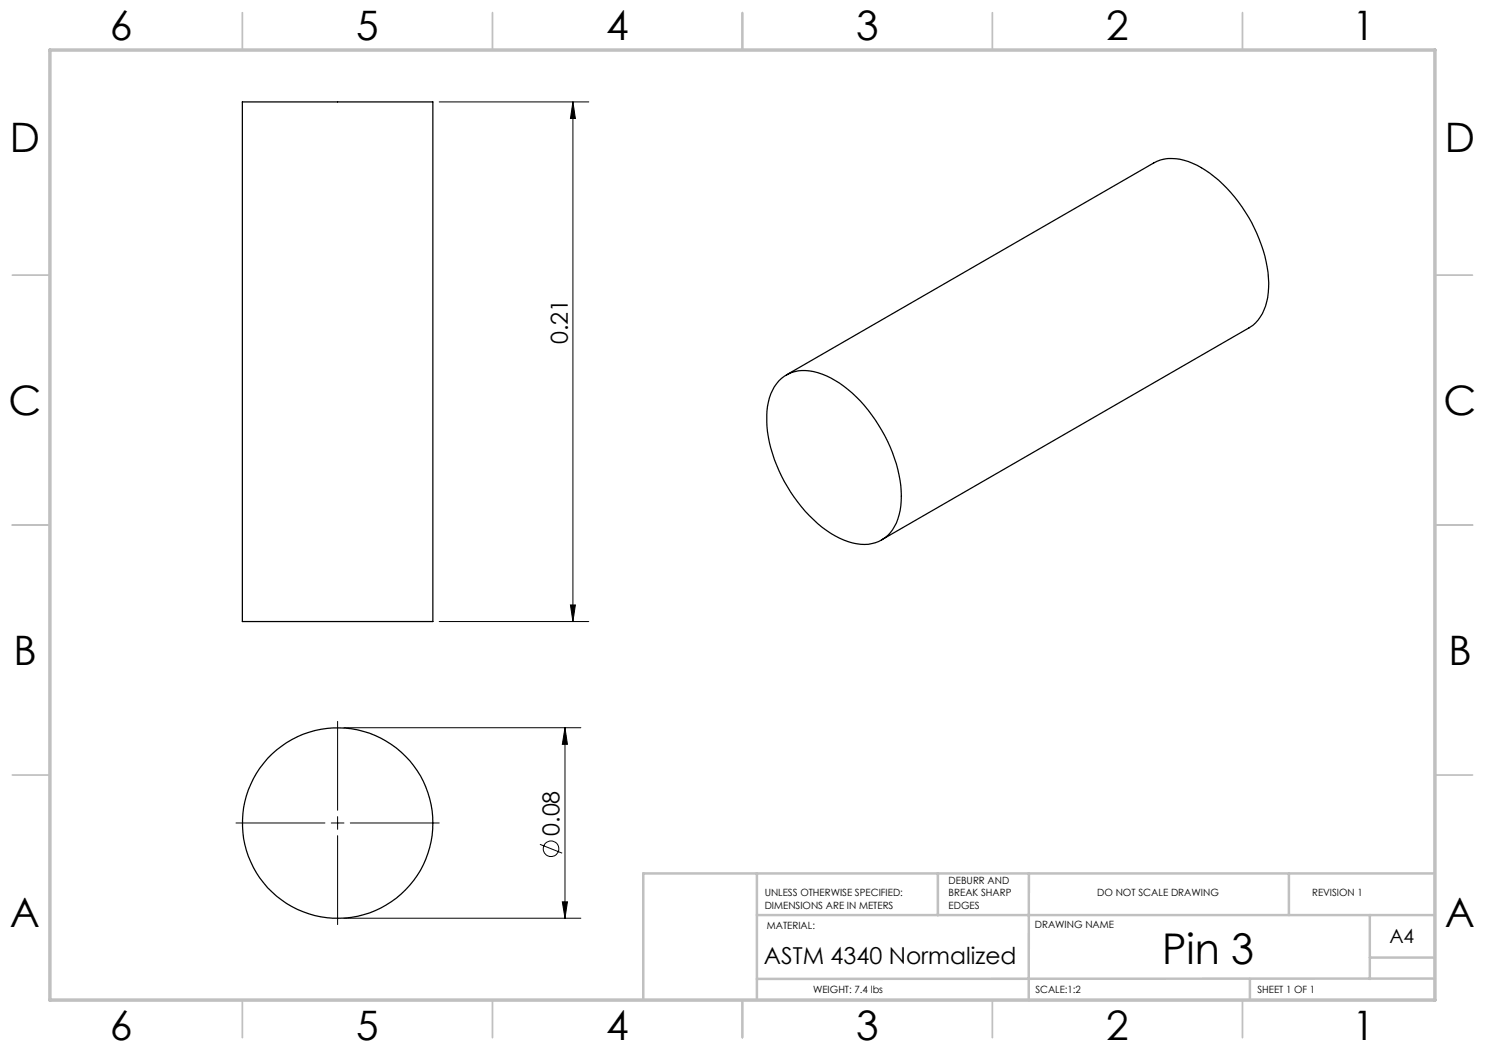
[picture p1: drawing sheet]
<svg xmlns="http://www.w3.org/2000/svg" width="297mm" height="210mm" viewBox="0 0 297 210" stroke-linecap="round" stroke-linejoin="round" font-family="sans-serif">
<g fill="none" stroke="#c0c0c0" stroke-width=".35">
<path d="M48.5 2.5v7.5M98.5 2.5v7.5M148.5 2.5v7.5M198.5 2.5v7.5M248.5 2.5v7.5M2.5 55h7.5M287 55h7.5M2.5 105h7.5M287 105h7.5M2.5 155h7.5M287 155h7.5M48.5 200v7.5"/>
<path d="M98.5 200v7.5M148.5 200v7.5M198.5 200v7.5M248.5 200v7.5"/>
</g>
<path d="M151.4 174.7v25.3M187.6 174.7v8.3M205.8 174.7l-.1 25.4M257.8 174.8v8.2M287 174.7h-158.3v25.3M151.4 183h135.6M250 195.8v4.2M274 183v12.8M274 191.5h13M287 195.7l-135.6 .1" fill="none" stroke="#c0c0c0" stroke-width=".5"/>
<path d="M10 10h277v190h-277z" fill="none" stroke="#c0c0c0" stroke-width=".7"/>
<g fill="none" stroke="#000" stroke-width=".2">
<path d="M87.8 20.4h30M114.6 20.4l.5 3.3h-1zM114.6 20.4v103.9M87.8 124.3h30M114.1 121h1l-.5 3.3zM67.5 144.3v17.8M68.8 145.5h47.4M113 145.5l.5 3.4h-1zM113 145.5v38.1M47.2 164.6h17.8M66.3 164.6h2.5M67.5 163.3v2.6"/>
<path d="M67.5 167.1v17.8M70.1 164.6h17.7M108 168.9l4.4 1.7M68.8 183.6h47.4M112.5 180.4h1l-.5 3.2z"/>
<circle cx="110.2" cy="169.7" r="1.55"/>
</g>
<g fill="#000">
<path d="M114.1 121h1l-.5 3.3zM114.6 20.4l.5 3.3h-1z"/>
<path d="M113 145.5l.5 3.4h-1zM112.5 180.4h1l-.5 3.2z"/>
</g>
<g fill="none" stroke="#000" stroke-width=".25">
<path d="M48.5 20.4h38.1v103.9h-38.1zM155.8 76.2a7.6 7.6 0 0 1 8.6-1.4 24.1 24.1 0 0 1 11.4 10.3 26.3 26.3 0 0 1 4.4 16.1 8.6 8.6 0 0 1-4.4 7.1 9.3 9.3 0 0 1-7.9-.7 27.9 27.9 0 0 1-12.6-14.6 21.2 21.2 0 0 1-1.4-13.4l1-2.2zM157.3 75l73.5-42.4a9 9 0 0 1 8.6 .4 29.3 29.3 0 0 1 13.3 17.1 17.6 17.6 0 0 1 .1 11.9l-.7 1.4a6.3 6.3 0 0 1-2.3 2.2l-73.5 42.4"/>
<circle cx="67.5" cy="164.6" r="19"/>
</g>
<text font-size="8.5" x="232.4" y="192.7">Pin 3</text>
<g font-size="8.1">
<text x="22" y="8">6</text>
<text x="71.2" y="8">5</text>
<text x="121.2" y="8">4</text>
<text x="171.3" y="8">3</text>
<text x="221.3" y="8">2</text>
<text x="270.5" y="8">1</text>
<text x="2" y="30.5">D</text>
<text x="289" y="30.5">D</text>
<text x="1.7" y="83">C</text>
<text x="288.7" y="83">C</text>
<text x="2.7" y="133">B</text>
<text x="289.7" y="133">B</text>
<text x="2" y="185.5">A</text>
<text x="289" y="185.5">A</text>
<text x="22" y="208">6</text>
<text x="71.2" y="208">5</text>
<text x="121.2" y="208">4</text>
<text x="171.3" y="208">3</text>
<text x="221.3" y="208">2</text>
<text x="270.5" y="208">1</text>
</g>
<g font-size="4.7">
<text x="113.6" y="68.8" transform="rotate(-90 113.6 68.8)">0.21</text>
<text x="111.9" y="167.2" transform="rotate(-90 111.9 167.2)">0.08</text>
<text x="152.8" y="192.8">ASTM 4340 Normalized</text>
</g>
<text font-size="3.9" x="277.9" y="188.5">A4</text>
<g font-size="2">
<text x="152.9" y="179.2">UNLESS OTHERWISE SPECIFIED:</text>
<text x="189.7" y="176.7">DEBURR AND</text>
<text x="189.7" y="179.2">BREAK SHARP</text>
<text x="219.4" y="179.2">DO NOT SCALE DRAWING</text>
<text x="262.4" y="179.1">REVISION 1</text>
<text x="152.9" y="181.7">DIMENSIONS ARE IN METERS</text>
<text x="153.4" y="185.9">MATERIAL:</text>
<text x="189.7" y="181.7">EDGES</text>
<text x="207" y="185.5">DRAWING NAME</text>
<text x="162.6" y="198.5">WEIGHT: 7.4 lbs</text>
<text x="207.1" y="198.6">SCALE:1:2</text>
<text x="251.5" y="198.6">SHEET 1 OF 1</text>
</g>
</svg>
